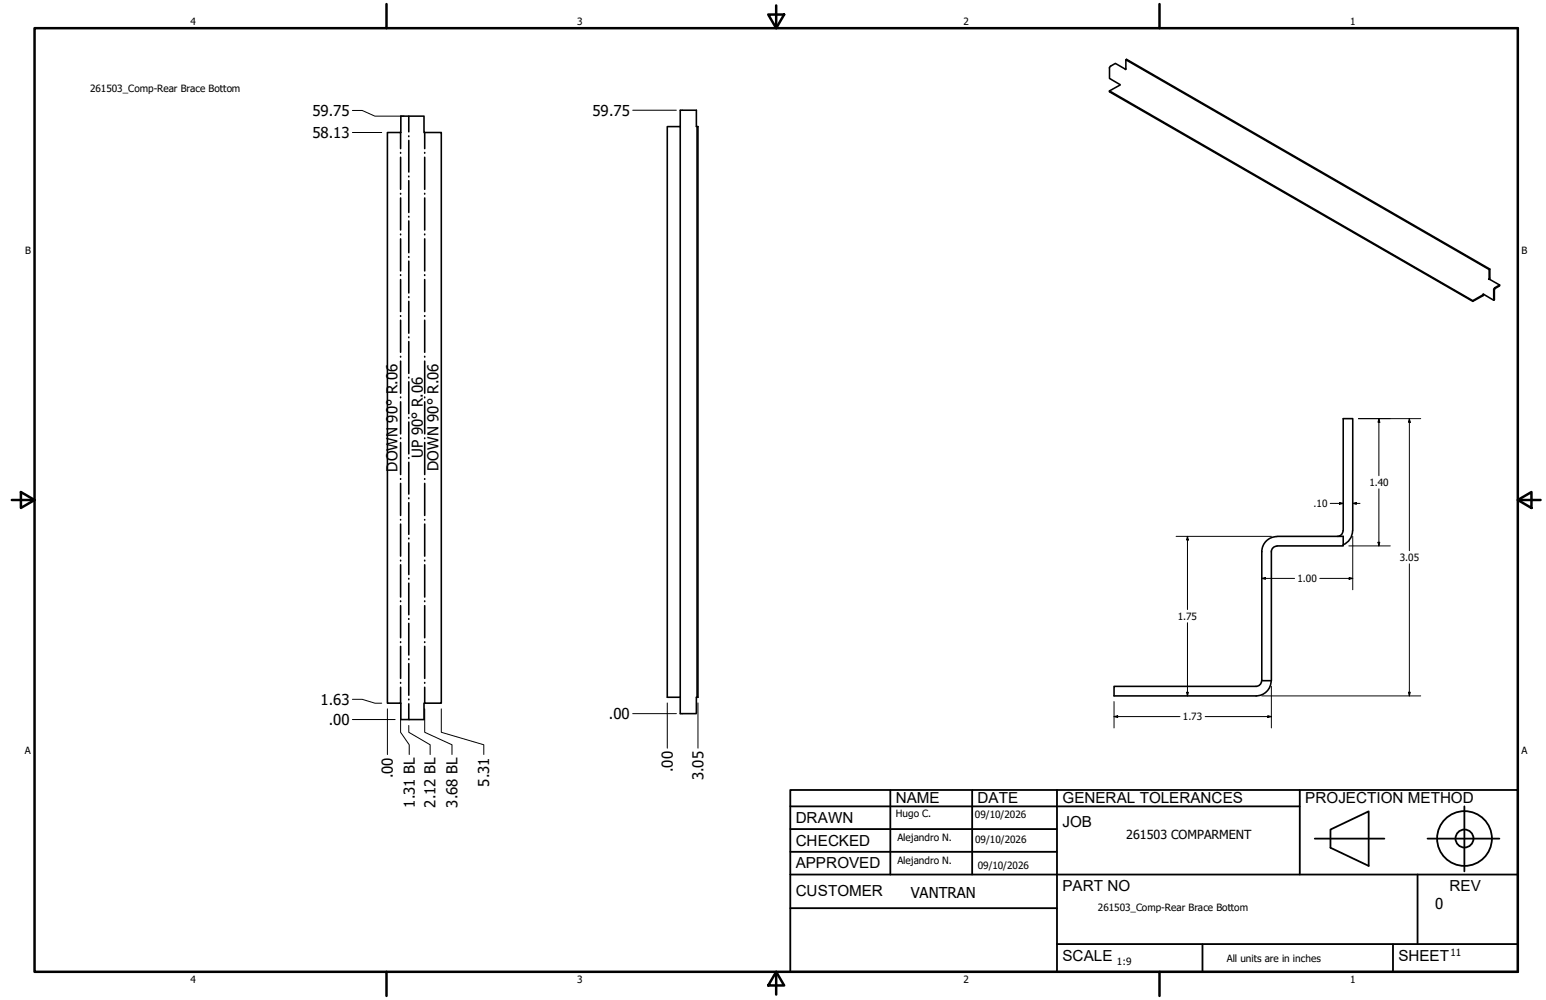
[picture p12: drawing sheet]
<svg xmlns="http://www.w3.org/2000/svg" width="432mm" height="279mm" viewBox="0 0 432 279" stroke-linecap="round" stroke-linejoin="round" font-family="sans-serif">
<!-- layer: GIGA_BendDown -->
<g fill="none" stroke="#000" stroke-width=".44">
<path d="M111.9 37v4.5M118.6 37v4.5M111.9 42.6v.2M111.9 43.9v9M111.9 54v.2M111.9 55.3v9M118.6 42.6v.2M118.6 43.9v9M118.6 54v.2M118.6 55.3v9M111.9 65.4v.2M111.9 66.7v9"/>
<path d="M111.9 76.8v.2M111.9 78.1v9M118.6 65.4v.2M118.6 66.7v9M118.6 76.8v.2M118.6 78.1v9M111.9 88.2v.2M111.9 89.5v8.9M111.9 99.6v.2M118.6 88.2v.2M118.6 89.5v8.9M118.6 99.6v.2"/>
<path d="M111.9 100.9v9M111.9 110.9v.2M111.9 112.3v8.9M118.6 100.9v9M118.6 110.9v.2M118.6 112.3v8.9M111.9 122.4v.2M111.9 123.6v9M111.9 133.7v.2M111.9 135.1v8.9M118.6 122.4v.2M118.6 123.6v9"/>
<path d="M118.6 133.7v.2M118.6 135.1v8.9M111.9 145.2v.1M111.9 146.4v9M111.9 156.5v.2M111.9 157.8v9M118.6 145.2v.1M118.6 146.4v9M118.6 156.5v.2M118.6 157.8v9M111.9 167.9v.2M111.9 169.2v9"/>
<path d="M111.9 179.3v.2M118.6 167.9v.2M118.6 169.2v9M118.6 179.3v.2M111.9 180.6v8.9M111.9 190.7v.2M111.9 192v4.5M118.6 180.6v8.9M118.6 190.7v.2M118.6 192v4.5"/>
</g>
<!-- layer: GIGA_BendUp -->
<g fill="none" stroke="#000" stroke-width=".44">
<path d="M114.2 32.4v4.4M114.2 38v.2M114.2 39.2v8.9M114.2 49.2v.2M114.2 50.5v8.9M114.2 60.5v.1M114.2 61.7v8.9M114.2 71.7v.2M114.2 73v8.9M114.2 82.9v.2M114.2 84.2v8.9M114.2 94.2v.2"/>
<path d="M114.2 95.4v8.9M114.2 105.4v.2M114.2 106.7v8.9M114.2 116.6v.2M114.2 117.9v8.9M114.2 127.9v.2M114.2 129.2v8.8M114.2 139.1v.2M114.2 140.5v8.8M114.2 150.4v.2M114.2 151.7v8.8M114.2 161.6v.2"/>
<path d="M114.2 162.9v8.9M114.2 172.8v.2M114.2 174.2v8.8M114.2 184.1v.2M114.2 185.4v8.8M114.2 195.3v.2M114.2 196.7v4.3"/>
</g>
<!-- layer: Visible (ANSI) -->
<g fill="none" stroke="#000" stroke-width=".44">
<path d="M314.3 19.4l.2-2.7 .1-.1 101.5 58.6M314.4 19.4l-2.9-1.7-1.4 .8-.2 .4v3l2.9 1.8-2.9 1.7 101.5 58.6v.2M314.5 16.7l101.4 58.6M112 32.4h6.4v4.6h4.9v159.5h-4.9v4.5h-6.4v-4.5h-3.8v-159.5h3.8zM190 35.4h-3.6v159.4h3.6M194.7 35.4h-.2v-4.6h-4.5v168.6h4.5v-4.6h.2M194.7 35.4h.2v159.4h-.2zM309.9 25.4v.3l101.5 58.5 3.1-1.9M415.9 75.3l-.1 2.7 3 1.6-1.3 .8-.3 .4v3.1l.2-.1v-3l1.4-.9v-.3M415.9 75.3l.2-.1-.1 2.8M417.2 83.9l-2.9-1.7-2.9 1.8M352.4 154.1v36.1h2.7"/>
<path d="M355.1 154.1v36.1M356.6 152.6a1.56 1.56 0 0 0-1.5 1.5M356.6 149.9a4.2 4.2 0 0 0-4.2 4.2M356.7 149.9h18.5v2.6h-18.5M375.1 148.3a1.56 1.56 0 0 1-1.6 1.6M375.2 148.3v-31.3h2.6v31.3M377.8 148.3a4.2 4.2 0 0 1-2.7 3.9M352.4 190.2a1.56 1.56 0 0 1-1.6 1.6h-39.7v2.6h39.7a4.2 4.2 0 0 0 4.2-4.2"/>
</g>
<!-- layer: Borde (ANSI) -->
<g fill="none" stroke="#000" stroke-width=".7">
<path d="M9.7 7.9h414.2v263.6h-414.2zM107.9 1.1v6.8M214.6 4.1h4.4l-2.2 3.8zM216.8 1.5v6.4M323.8 1.1v6.8M3.3 139.7h6.4M5.8 137.5l3.9 2.2-3.9 2.2zM423.9 139.7l3.8-2.2v4.4zM423.9 139.7h6.4M107.9 271.5v6.8M216.8 271.5l2.2 3.8h-4.4zM216.8 271.5v6.4"/>
<path d="M323.8 271.5v6.8"/>
</g>
<!-- layer: Title (ANSI)-1 -->
<g fill="none" stroke="#000" stroke-width=".51">
<path d="M220.7 220.7h203.2v50.8h-203.2zM220.7 225.3h142.3M220.7 231.6h74.5M220.7 238h74.5M248.7 220.7v23.6M271.5 220.7v23.6M295.2 220.7v50.8M363 220.7v23.6M367.2 234.3h19.5M371.6 231.8l10.7-5.1v15.2l-10.7-5zM398.7 234.3h20.1M409 225.3v18.2"/>
<path d="M220.7 244.3h203.2M220.7 253.7h74.5M395.9 244.3v19.5M295.2 263.8h128.7M335.9 263.8v7.7M389.1 263.8v7.7"/>
<circle cx="409" cy="234.3" r="7.7"/>
<circle cx="409" cy="234.3" r="2.51"/>
</g>
<!-- layer: Cota (ANSI) -->
<g fill="none" stroke="#000" stroke-width=".28">
<path d="M98.4 37h8.2M98.4 30.9h2.8l3.5 1.5h8.1M176.7 30.8h12.2M379.4 117h17.4M385.1 117l.3 1h-.5zM385.1 117v15.9M393.6 117l.3 1h-.5zM393.6 117v36.9M385.1 136.6v15.9M328.5 149.9h26.6M331.7 149.9l.2 1h-.5zM331.7 149.9v20.4"/>
<path d="M371.5 140.7h3.7M374.1 140.4l1.1 .3-1.1 .2zM376.7 152.5h11.6M377.8 140.7l1-.3v.5zM377.8 149.9v14.9M377.8 140.7h2.1M384.9 151.5h.5l-.3 1zM393.6 157.5v36.9M331.7 174v20.4M352.4 161.6l1-.2v.5zM352.4 161.6h9.2M368.6 161.6h9.2"/>
<path d="M376.8 161.4l1 .2-1 .3zM98.4 195.4h2.8l3.5 1.1h1.9M108.2 198.1v12.7M111.9 198.1v6.5l2.4 3.5v2.7M118.6 198.1v6.5l7.6 3.5v2.7M123.3 198.1v6.5l11.8 3.5v2.7M176.7 199.4h12.2M186.4 196.4v12.6M194.9 196.4v12.6M311.1 196v7.4M331.4 193.4h.5l-.2 1zM352.4 194.4h44.4"/>
<path d="M354.1 200l1 .2-1 .3zM355.1 191.8v11.6M393.4 193.4h.5l-.3 1zM98.4 201h12M114.2 202.7v1.9l5.9 3.5v2.7M311.1 200.2l1.1-.2v.5zM311.1 200.2h18.5M336.6 200.2h18.5"/>
</g>
<path d="M385.1 117l.3 1h-.5zM393.6 117l.3 1h-.5zM331.7 149.9l.2 1h-.5zM374.1 140.4l1.1 .3-1.1 .2zM377.8 140.7l1-.3v.5zM384.9 151.5h.5l-.3 1zM352.4 161.6l1-.2v.5zM376.8 161.4l1 .2-1 .3zM311.1 200.2l1.1-.2v.5zM331.4 193.4h.5l-.2 1zM393.4 193.4h.5l-.3 1zM354.1 200l1 .2-1 .3z" fill="#000"/>
<g font-size="4.3">
<text x="250.2" y="224.2">NAME</text>
<text x="273" y="224.2">DATE</text>
<text x="296.7" y="224.3">GENERAL TOLERANCES</text>
<text x="364.6" y="224.3">PROJECTION METHOD</text>
<text x="222.2" y="229.9">DRAWN</text>
<text x="296.7" y="230.9">JOB</text>
<text x="222.2" y="236.3">CHECKED</text>
<text x="222.2" y="242.6">APPROVED</text>
<text x="222.2" y="250.3">CUSTOMER</text>
<text x="296.7" y="249">PART NO</text>
<text x="404.8" y="248.9">REV</text>
<text x="296.7" y="268.4">SCALE</text>
<text x="390.6" y="268.4">SHEET</text>
</g>
<g font-size="4.2">
<text x="87.2" y="32.4">59.75</text>
<text x="165.5" y="32.3">59.75</text>
<text x="87.2" y="38.5">58.13</text>
<text x="111.1" y="131.8" transform="rotate(-90 111.1 131.8)">DOWN 90° R.06</text>
<text x="118.1" y="128" transform="rotate(-90 118.1 128)">UP 90° R.06</text>
<text x="122.5" y="131.5" transform="rotate(-90 122.5 131.5)">DOWN 90° R.06</text>
<text x="89.5" y="196.9">1.63</text>
<text x="91.8" y="202.6">.00</text>
<text x="170.1" y="200.9">.00</text>
<text x="187.9" y="215.7" transform="rotate(-90 187.9 215.7)">.00</text>
<text x="109.7" y="217.5" transform="rotate(-90 109.7 217.5)">.00</text>
<text x="136.7" y="219.8" transform="rotate(-90 136.7 219.8)">5.31</text>
<text x="196.5" y="218" transform="rotate(-90 196.5 218)">3.05</text>
<text x="115.8" y="225.6" transform="rotate(-90 115.8 225.6)">1.31 BL</text>
<text x="121.7" y="225.6" transform="rotate(-90 121.7 225.6)">2.12 BL</text>
<text x="127.8" y="225.6" transform="rotate(-90 127.8 225.6)">3.68 BL</text>
<text x="254.4" y="250.8">VANTRAN</text>
<text x="400.9" y="254">0</text>
</g>
<text font-size="3.5" x="314.6" y="234.5">261503 COMPARMENT</text>
<g font-size="2.8">
<text x="53.2" y="6.9">4</text>
<text x="161.2" y="6.9">3</text>
<text x="269.1" y="6.9">2</text>
<text x="377.1" y="6.9">1</text>
<text x="25.1" y="25.7">261503_Comp-Rear Brace Bottom</text>
<text x="7" y="70.9">B</text>
<text x="424.9" y="70.9">B</text>
<text x="382.5" y="135.8">1.40</text>
<text x="366.8" y="141.7">.10</text>
<text x="391" y="156.7">3.05</text>
<text x="362.4" y="162.6">1.00</text>
<text x="328.9" y="173.2">1.75</text>
<text x="330.4" y="201.2">1.73</text>
<text x="6.9" y="210.6">A</text>
<text x="424.9" y="210.6">A</text>
<text x="250.2" y="228.3">Hugo C.</text>
<text x="272.3" y="228.4">09/10/2026</text>
<text x="250.6" y="234.9">Alejandro N.</text>
<text x="272.4" y="235.6">09/10/2026</text>
<text x="250.6" y="241.5">Alejandro N.</text>
<text x="273.1" y="242.8">09/10/2026</text>
<text x="306.6" y="254.4">261503_Comp-Rear Brace Bottom</text>
<text x="312" y="269.7">1:9</text>
<text x="342.6" y="268.7">All units are in inches</text>
<text x="405.1" y="267.1">11</text>
<text x="53.2" y="274.6">4</text>
<text x="161.2" y="274.6">3</text>
<text x="269.1" y="274.6">2</text>
<text x="377.1" y="274.6">1</text>
</g>
</svg>
